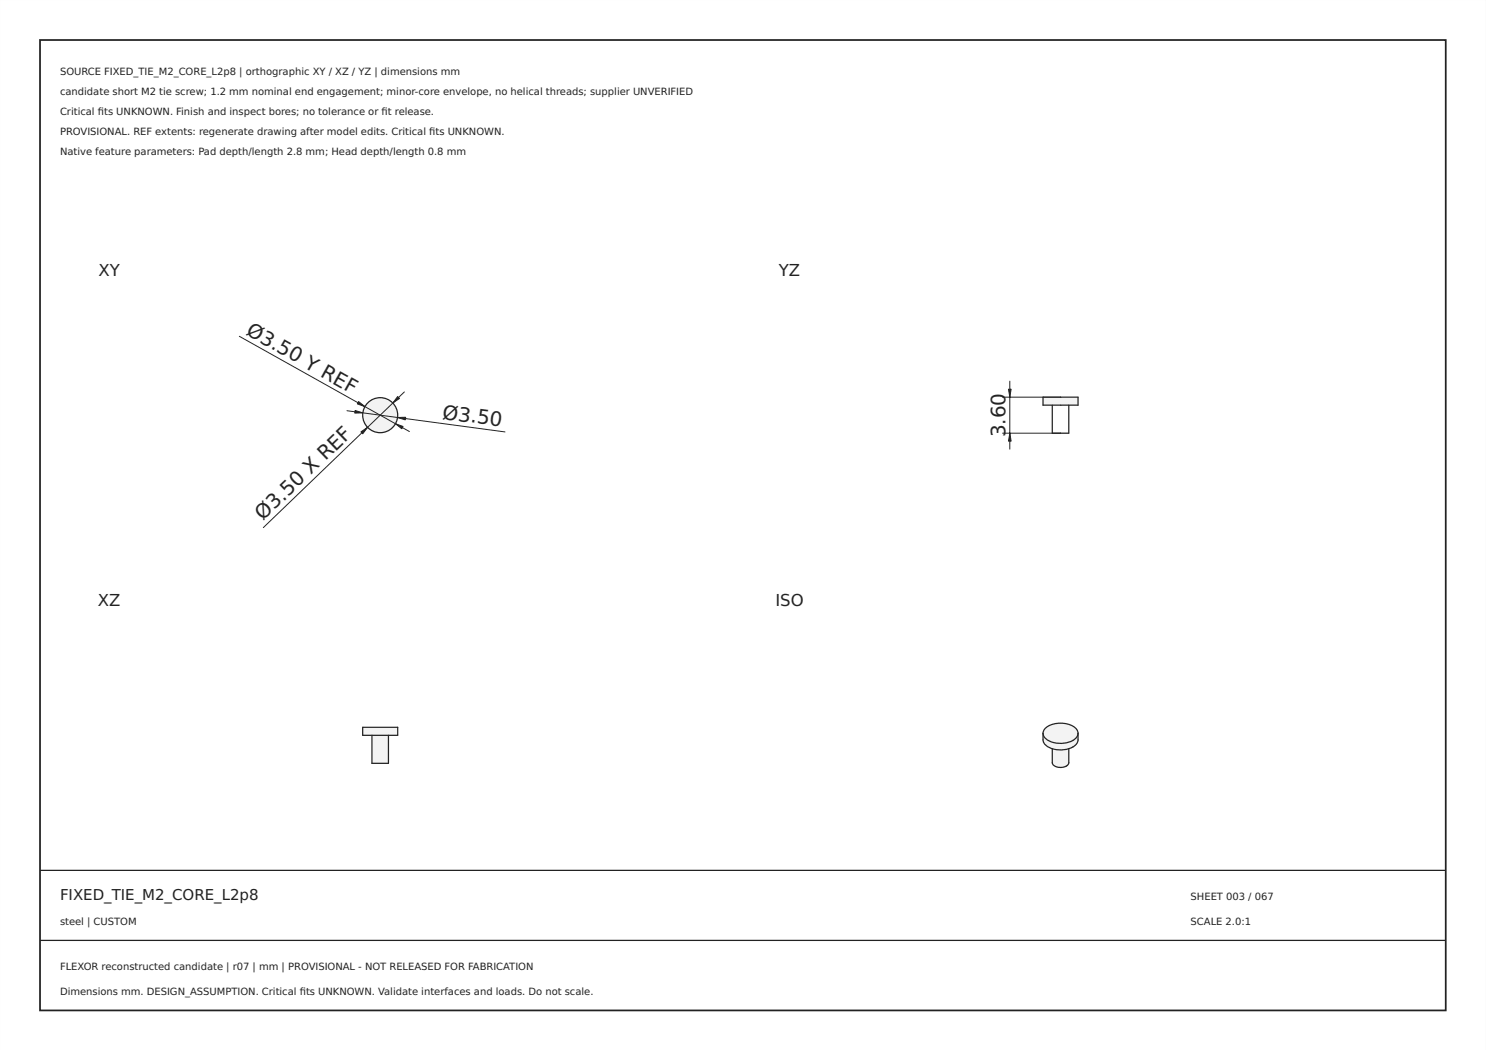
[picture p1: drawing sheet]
<svg xmlns="http://www.w3.org/2000/svg" width="297mm" height="210mm" viewBox="0 0 297 210" stroke-linecap="round" stroke-linejoin="round" font-family="sans-serif">
<path d="M0 0h297v210h-297zM0 0v210h297v-210z" fill="#000"/>
<path d="M8 8h281v194h-281z" fill="none" stroke="#222" stroke-width=".35"/>
<path d="M8 174h281zM8 188h281z" fill="#000" stroke="#222" stroke-width=".25"/>
<circle cx="76" cy="83" r="3.5" fill="#f1f3f5"/>
<circle cx="76" cy="83" r="3.5" fill="none" stroke="#212529" stroke-width=".25"/>
<path d="M47.8 67.2l34 19.1M80.8 78.4l-28.2 27.1M69.4 82.1l31.5 4.2" fill="none" stroke="#212529" stroke-width=".2"/>
<g fill="#212529" stroke="#212529" stroke-width=".2">
<path d="M72.1 86.3l1.4-.9-1 1.3z"/>
<path d="M79.5 79.3l.4 .4-1.4 .9z"/>
<path d="M71.7 80.3l1.2 1-1.5-.6z"/>
<path d="M79.1 84.7l1.5 .6-.3 .4z"/>
<path d="M79.5 83.5l1.6-.1-.1 .5z"/>
<path d="M71 82.1l1.5 .4-1.6 .1z"/>
</g>
<g fill="#f1f3f5">
<path d="M74.3 147h3.3v5.6h-3.3z" fill-rule="evenodd"/>
<path d="M72.5 145.4h7v1.6h-7z" fill-rule="evenodd"/>
</g>
<path d="M72.5 145.4h7v1.6h-7zM74.3 147v5.6h3.3v-5.6" fill="none" stroke="#212529" stroke-width=".25"/>
<path d="M208.5 79.4h7v1.6h-7z" fill-rule="evenodd" fill="#f1f3f5"/>
<path d="M208.5 79.4h7v1.6h-7zM210.3 81v5.6h3.3v-5.6" fill="none" stroke="#212529" stroke-width=".25"/>
<path d="M200.4 79.4h11.6M201.9 76.2v13.6M200.4 86.6h11.6" fill="none" stroke="#212529" stroke-width=".2"/>
<g fill="#212529" stroke="#212529" stroke-width=".2">
<path d="M201.6 77.8h.5l-.2 1.6z"/>
<path d="M201.9 86.6l.2 1.6h-.5z"/>
</g>
<g fill="#f1f3f5">
<path d="M210.3 149.7l1.7 .2 1.6-.2v2.8a1.88 1.88 0 0 1-2.7 .7l-.5-.5-.1-.2z" fill-rule="evenodd"/>
<path d="M208.5 146.6a2.38 2.38 0 0 0 2.2 1.9 4.5 4.5 0 0 0 4.6-1.3l.2-.6a2.3 2.3 0 0 1-.7 2.5 5 5 0 0 1-6.1-.5l-.2-.7z" fill-rule="evenodd"/>
<path d="M208.8 145.7a4.9 4.9 0 0 1 6.3 0 1.62 1.62 0 0 1-1.1 2.5 5 5 0 0 1-5.2-.8 1.27 1.27 0 0 1 0-1.7z" fill-rule="evenodd"/>
</g>
<path d="M208.5 146.6a2.41 2.41 0 0 0 2.2 3.2 4.5 4.5 0 0 0 4.6-1.3l.2-.6v-1.3M208.5 146.6a2.38 2.38 0 0 0 2.2 1.9 4.5 4.5 0 0 0 4.6-1.3l.2-.6M208.5 146.6a2.67 2.67 0 0 1 2.7-2 4.2 4.2 0 0 1 4.2 1.5l.1 .5M210.3 149.7v2.8a1.67 1.67 0 0 0 2.2 .9l.4-.1a1 1 0 0 0 .7-.8v-2.8" fill="none" stroke="#212529" stroke-width=".25"/>
<g font-size="4" fill="#212529">
<text x="49" y="66.8" transform="rotate(29 49 66.8)">Ø3.50 Y REF</text>
<text x="88.3" y="83.7" transform="rotate(8 88.3 83.7)">Ø3.50</text>
<text x="201" y="87.4" transform="rotate(-90 201 87.4)">3.60</text>
<text x="52.6" y="104.2" transform="rotate(-44 52.6 104.2)">Ø3.50 X REF</text>
</g>
<g font-size="3.3" fill="#212529">
<text x="19.7" y="55.1">XY</text>
<text x="155.7" y="55.1">YZ</text>
<text x="19.6" y="121.1">XZ</text>
<text x="155" y="121.1">ISO</text>
</g>
<text font-size="3" fill="#222" x="12" y="180">FIXED_TIE_M2_CORE_L2p8</text>
<g font-size="2" fill="#222">
<text x="12" y="15">SOURCE FIXED_TIE_M2_CORE_L2p8 | orthographic XY / XZ / YZ | dimensions mm</text>
<text x="12" y="19">candidate short M2 tie screw; 1.2 mm nominal end engagement; minor-core envelope, no helical threads; supplier UNVERIFIED</text>
<text x="12" y="23">Critical fts UNKNOWN. Finish and inspect bores; no tolerance or ft release.</text>
<text x="19.6" y="23">i</text>
<text x="76.3" y="23">i</text>
<text x="12" y="27">PROVISIONAL. REF extents: regenerate drawing after model edits. Critical fts UNKNOWN.</text>
<text x="85.8" y="27">i</text>
<text x="12" y="31">Native feature parameters: Pad depth/length 2.8 mm; Head depth/length 0.8 mm</text>
<text x="238" y="180">SHEET 003 / 067</text>
<text x="12" y="185">steel | CUSTOM</text>
<text x="238" y="185">SCALE 2.0:1</text>
<text x="12" y="194">FLEXOR reconstructed candidate | r07 | mm | PROVISIONAL - NOT RELEASED FOR FABRICATION</text>
<text x="12" y="199">Dimensions mm. DESIGN_ASSUMPTION. Critical fts UNKNOWN. Validate interfaces and loads. Do not scale.</text>
<text x="59.9" y="199">i</text>
</g>
</svg>
